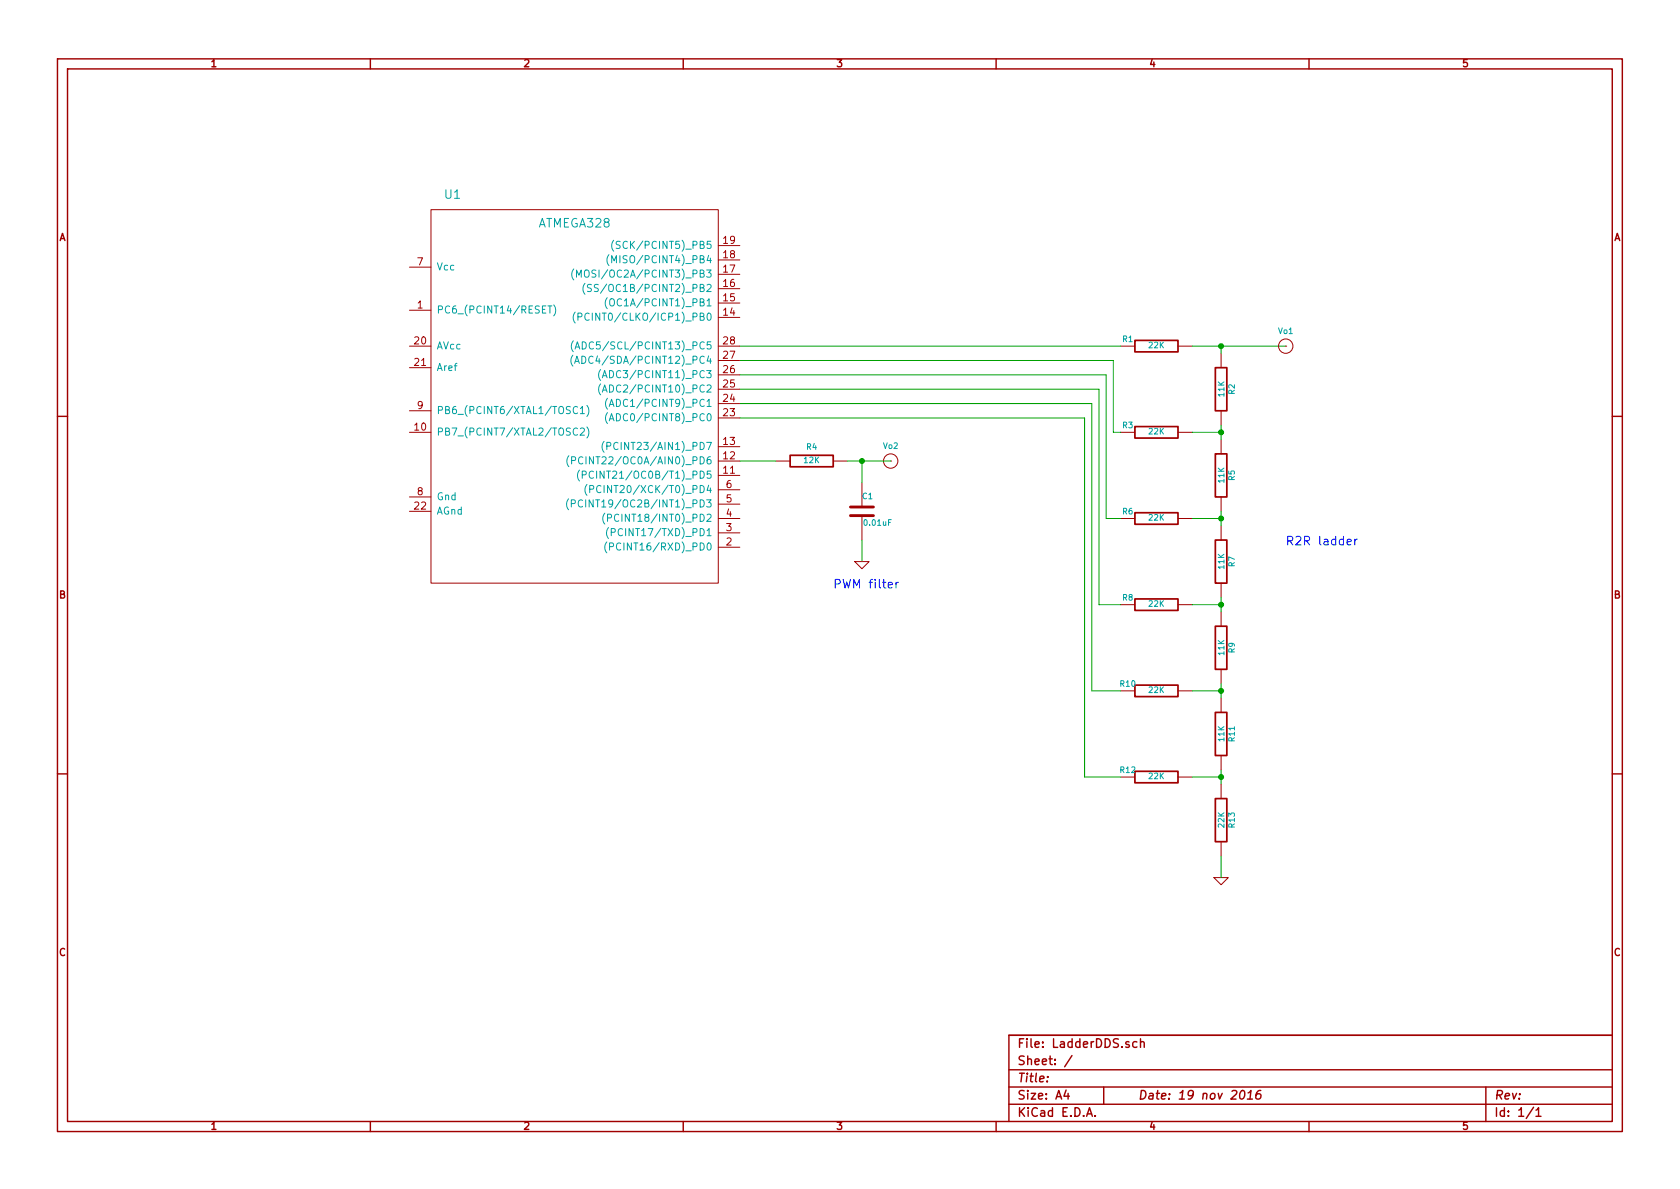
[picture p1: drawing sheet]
<svg xmlns="http://www.w3.org/2000/svg" width="297mm" height="210mm" viewBox="0 0 297 210" stroke-linecap="round" stroke-linejoin="round" font-family="sans-serif">
<g fill="none" stroke="#a00000" stroke-width=".25">
<path d="M10.2 10.4h276.6v189.7h-276.6zM11.9 12.2h273.2v186.1h-273.2zM65.5 10.4v1.8M120.8 10.4v1.8M176.1 10.4v1.8M231.4 10.4v1.8M10.2 73.6h1.7M285.1 73.6h1.7M10.2 136.8h1.7M285.1 136.8h1.7M65.5 198.3v1.8M120.8 198.3v1.8"/>
<path d="M176.1 198.3v1.8M178.4 189.2h106.7M178.4 195.3h106.7M178.4 192.2h106.7M185.2 190.4v.1M188.5 192.8l-.4 1h1M188.8 193.3v1.1M189.5 186.7l-1.3 1.9M192.1 197.4l.5-1.5 .5 1.5M192.3 197h.7M193.6 197.3v.1M195.1 192.2v3.1"/>
<path d="M201 184.3a.48 .48 0 0 0-.6 0v.8l.2 .1 .4-.1M201.7 184.3a.36 .36 0 0 1 .6 .1v.8M201.7 183.7v1.5M219.4 193l.4-.2a.88 .88 0 0 1-.3 1.6l-.3-.3a1.19 1.19 0 0 1 .2-1.1zM220.5 194.4h.9M220.7 193.3l.5-.5-.2 1.6M222.9 192.8a.72 .72 0 0 0-.8 .7l-.1 .6 .3 .3 .5-.2 .1-.6a.49 .49 0 0 0-.8 .1M231.4 198.3v1.8M262.7 192.2v6.1M271.1 195.8l-1.3 2M271.6 196.3l.4-.4v1.5M271.6 197.4h.9"/>
<path d="M285.1 183.1h-106.7v15.2"/>
</g>
<g fill="none" stroke="#a00000" stroke-width=".18">
<path d="M76.2 37.1h50.8v66h-50.8zM72.4 54.9h3.8M72.4 47.2h3.8M127 56.1h3.8M127 53.6h3.8M127 51h3.8M127 48.5h3.8M127 46h3.8M127 43.4h3.8M72.4 72.6h3.8M72.4 76.4h3.8M72.4 61.2h3.8"/>
<path d="M72.4 65h3.8M127 61.2h3.8M127 79h3.8M127 73.9h3.8M127 71.4h3.8M127 68.8h3.8M127 66.3h3.8M127 63.7h3.8M198.1 76.4h2.6M198.1 61.2h2.6M208.3 76.4h2.5M208.3 61.2h2.5"/>
<path d="M215.9 62.5v2.5M215.9 72.6v2.6M215.9 77.7v2.6M227.3 61.2h.1M72.4 87.9h3.8M72.4 90.4h3.8M127 96.8h3.8M127 94.2h3.8M127 91.7h3.8M127 89.1h3.8M127 86.6h3.8M127 84.1h3.8"/>
<path d="M127 81.5h3.8M137.2 81.5h2.5M147.3 81.5h2.6M151.1 99.3h2.6l-1.3 1.3zM152.4 85.3v4.4M152.4 91.2v4.3M157.5 81.5h.1M198.1 91.7h2.6M208.3 91.7h2.5M215.9 87.9v2.5M215.9 93v2.5M198.1 106.9h2.6"/>
<path d="M208.3 106.9h2.5M215.9 103.1v2.6M215.9 108.2v2.5M215.9 118.4v2.5M198.1 122.2h2.6M198.1 137.4h2.6M208.3 122.2h2.5M208.3 137.4h2.5M215.9 123.4v2.6M215.9 133.6v2.5M215.9 138.7v2.5M214.6 155.2h2.6l-1.3 1.3z"/>
<path d="M215.9 148.8v2.6"/>
<circle cx="227.3" cy="61.2" r="1.27"/>
<circle cx="157.5" cy="81.5" r="1.27"/>
</g>
<g fill="none" stroke="#00a0a0" stroke-width=".18">
<path d="M96.9 54.1h.7M97.2 54.1v1.3M97.9 53.9a1.47 1.47 0 0 1 0 1.9M101.4 47.6a1.47 1.47 0 0 0 0 1.9M101.7 55.2a1.47 1.47 0 0 0 0 1.9M101.9 49v-1.3l.5 1 .4-1v1.3M102.2 56h.6v-.5l-.1-.1h-.5v1.2M103.4 50.1a1.47 1.47 0 0 0 0 1.9M104.2 55.5a.5 .5 0 0 0-.7 0 .5 .5 0 0 0-.1 .6 .45 .45 0 0 0 .2 .5 .45 .45 0 0 0 .6-.1M104.6 50.4l-.5-.1-.2 .1 .1 .4 .5 .3 .1 .2-.3 .3-.4-.1M105.8 50.4l-.5-.1-.2 .1 .1 .4 .5 .3 .1 .2-.2 .3-.5-.1M107.4 52.6a1.47 1.47 0 0 0 0 2"/>
<path d="M107.7 45a1.47 1.47 0 0 0 0 2M107.8 53l.3-.2a.45 .45 0 0 1 .5 .5v.4l-.1 .3h-.5a1.02 1.02 0 0 1-.2-1zM108.2 46.5v-1.3l.4 .9 .4-.9v1.3M108.5 42.5a1.47 1.47 0 0 0 0 1.9M109.7 42.7h-.5l-.2 .1v.4l.6 .3 .1 .2-.3 .2h-.5M101.3 62.8a1.47 1.47 0 0 0 0 1.9M101.4 60.3a1.47 1.47 0 0 0 0 1.9M101.6 64.3l.4-1.3 .4 1.3M101.7 61.7l.4-1.3 .4 1.3M101.7 63.9h.6M101.8 61.4h.6M102.1 72a.5 .5 0 0 0-.6 0 .5 .5 0 0 0-.2 .6 .45 .45 0 0 0 .3 .5 .45 .45 0 0 0 .5-.1"/>
<path d="M102.1 75.8a.5 .5 0 0 0-.6 0 .5 .5 0 0 0-.2 .6 .45 .45 0 0 0 .3 .5 .45 .45 0 0 0 .5-.1M102.6 72.3l.4-.4v1.2M102.6 75.8l.5-.1 .2 .4-.8 .9h.8M102.6 73.1h.7M102.9 63a.64 .64 0 0 1 .7 .6 .64 .64 0 0 1-.7 .7zM102.9 60.4a.64 .64 0 0 1 .8 .7 .64 .64 0 0 1-.8 .6zM103.8 71.7a1.47 1.47 0 0 1 0 1.9M103.8 75.5a1.47 1.47 0 0 1 0 1.9M106.2 67.9a1.47 1.47 0 0 0 0 1.9M106.2 65.3a1.47 1.47 0 0 0 0 2M106.5 69.3l.4-1.2 .4 1.2M106.5 66.8l.4-1.3 .4 1.3"/>
<path d="M106.6 69h.6M106.6 66.4h.6M106.8 78a1.47 1.47 0 0 0 0 2M107.3 78.9l.6-.1v-.4l-.1-.2h-.5v1.3M107.4 73a1.47 1.47 0 0 0 0 1.9M107.4 70.4a1.47 1.47 0 0 0 0 2M107.7 74.4l.4-1.3 .5 1.3M107.7 71.9l.4-1.3 .5 1.3M107.8 74.1h.6M107.8 71.5h.6M100.5 88.2a1.47 1.47 0 0 0 0 1.9M100.6 80.6a1.47 1.47 0 0 0 0 1.9"/>
<path d="M101 89h.6l.1-.5-.2-.1h-.5v1.3M101.1 81.4h.6v-.5l-.2-.1h-.4v1.2M102.5 83.1a1.47 1.47 0 0 0 0 2M102.9 84l.7-.1v-.5l-.2-.1h-.5v1.3M103 88.5a.5 .5 0 0 0-.6 0 .5 .5 0 0 0-.2 .6 .45 .45 0 0 0 .3 .5 .45 .45 0 0 0 .5-.1M103 80.9a.5 .5 0 0 0-.6 0 .5 .5 0 0 0-.1 .6 .45 .45 0 0 0 .2 .5 .45 .45 0 0 0 .5-.1M103.8 85.7a1.47 1.47 0 0 0 0 1.9M104.3 86.5h.6v-.5l-.2-.2h-.4v1.3M104.9 83.4a.5 .5 0 0 0-.6 0 .5 .5 0 0 0-.1 .6 .45 .45 0 0 0 .2 .5 .45 .45 0 0 0 .5-.1M106.2 86a.5 .5 0 0 0-.6 0 .5 .5 0 0 0-.1 .6 .45 .45 0 0 0 .2 .5 .45 .45 0 0 0 .5-.1M106.9 90.7a1.47 1.47 0 0 0 0 2M107.3 95.8a1.47 1.47 0 0 0 0 2"/>
<path d="M107.4 91.6l.6-.1 .1-.4-.2-.2h-.5v1.3M107.6 93.3a1.47 1.47 0 0 0 0 1.9M107.8 96.7l.6-.1v-.5l-.1-.1h-.5v1.3M108.1 94.1h.6v-.5l-.1-.1h-.5v1.2"/>
</g>
<g fill="none" stroke="#a00000" stroke-width=".3">
<path d="M200.7 60.2h7.6v2h-7.6zM200.7 75.4h7.6v2.1h-7.6zM214.9 65h2v7.6h-2zM139.7 80.5h7.6v2h-7.6zM200.7 90.7h7.6v2h-7.6zM214.9 80.3h2v7.6h-2zM214.9 95.5h2v7.6h-2zM200.7 105.9h7.6v2h-7.6zM214.9 110.7h2v7.7h-2zM200.7 121.2h7.6v2h-7.6zM200.7 136.4h7.6v2h-7.6zM214.9 126h2v7.6h-2z"/>
<path d="M214.9 141.2h2v7.6h-2z"/>
</g>
<g fill="none" stroke="#00a000" stroke-width=".18">
<path d="M130.8 61.2h67.3M130.8 63.7h66v12.7h1.3M130.8 66.3h64.8v25.4h2.5M130.8 68.8h63.5v38.1h3.8M130.8 71.4h62.2v50.8h5.1M130.8 73.9h61v63.5h6.3M210.8 61.2h16.5M210.8 76.4h5.1M215.9 61.2v1.3M215.9 75.2v2.5M130.8 81.5h6.4M149.9 81.5h7.6"/>
<path d="M152.4 81.5v3.8M152.4 95.5v3.8M210.8 91.7h5.1M215.9 90.4v2.6M210.8 106.9h5.1M215.9 105.7v2.5M210.8 122.2h5.1M210.8 137.4h5.1M215.9 120.9v2.5M215.9 136.1v2.6M215.9 151.4v3.8"/>
</g>
<g fill="#00a000" stroke="#00a000" stroke-width=".25">
<circle cx="215.9" cy="76.4" r=".41"/>
<circle cx="215.9" cy="91.7" r=".41"/>
<circle cx="215.9" cy="106.9" r=".41"/>
<circle cx="215.9" cy="122.2" r=".41"/>
<circle cx="215.9" cy="137.4" r=".41"/>
<circle cx="215.9" cy="61.2" r=".41"/>
<circle cx="152.4" cy="81.5" r=".41"/>
</g>
<path d="M150.4 91.2h4M150.4 89.7h4" fill="none" stroke="#a00000" stroke-width=".51"/>
<path d="M238.2 95.9l.7-.2-.1-.3-.4-.1-.2 .3 .1 .7h.5M239.5 95.3v1.1M240 95.3l-.3 .1-.2 .3M158.4 103v1M158.9 103h-.3l-.2 .3" fill="none" stroke="#00f" stroke-width=".18"/>
<g font-size="2.1" fill="#00a0a0">
<text x="78.7" y="35.2">U1</text>
<text x="95.2" y="40.3">ATMEGA328</text>
</g>
<g font-size="2.1" fill="#00f">
<text x="227.3" y="96.5">R2R ladder</text>
<text x="147.3" y="104.1">PWM filter</text>
</g>
<g font-size="2.1" fill="#a00000">
<text x="179.9" y="185.4">File: LadderDDS.sch</text>
<text x="179.9" y="191.5">Title:</text>
<text x="179.9" y="188.4">Sheet: /</text>
<text x="179.9" y="197.6">KiCad E.D.A.</text>
<text x="179.9" y="194.5">Size: A4</text>
<text x="201.2" y="194.5">Date: 19 nov 2016</text>
<text x="264.2" y="194.5">Rev:</text>
<text x="264.2" y="197.6">Id: 1/1</text>
</g>
<g font-size="1.8" fill="#a00000">
<text x="37.3" y="11.9">1</text>
<text x="92.7" y="11.9">2</text>
<text x="148" y="11.9">3</text>
<text x="203.3" y="11.9">4</text>
<text x="258.6" y="11.9">5</text>
<text x="10.4" y="42.7">A</text>
<text x="73.8" y="47">7</text>
<text x="127.9" y="45.7">18</text>
<text x="127.9" y="43.2">19</text>
<text x="285.3" y="42.7">A</text>
<text x="127.9" y="53.3">15</text>
<text x="127.9" y="50.8">16</text>
<text x="127.9" y="48.3">17</text>
<text x="73.8" y="54.6">1</text>
<text x="127.9" y="55.9">14</text>
<text x="73.3" y="61">20</text>
<text x="73.3" y="64.8">21</text>
<text x="127.9" y="63.5">27</text>
<text x="127.9" y="61">28</text>
<text x="127.9" y="71.1">24</text>
<text x="127.9" y="68.6">25</text>
<text x="127.9" y="66">26</text>
<text x="73.3" y="76.2">10</text>
<text x="73.8" y="72.4">9</text>
<text x="127.9" y="73.7">23</text>
<text x="127.9" y="83.8">11</text>
<text x="127.9" y="81.3">12</text>
<text x="127.9" y="78.7">13</text>
<text x="73.8" y="87.6">8</text>
<text x="128.4" y="88.9">5</text>
<text x="128.4" y="86.4">6</text>
<text x="73.3" y="90.2">22</text>
<text x="128.4" y="94">3</text>
<text x="128.4" y="91.4">4</text>
<text x="128.4" y="96.5">2</text>
<text x="10.4" y="105.9">B</text>
<text x="285.3" y="105.9">B</text>
<text x="10.4" y="169.1">C</text>
<text x="285.3" y="169.1">C</text>
<text x="37.3" y="199.8">1</text>
<text x="92.7" y="199.8">2</text>
<text x="148" y="199.8">3</text>
<text x="203.3" y="199.8">4</text>
<text x="258.6" y="199.8">5</text>
</g>
<g font-size="1.8" fill="#00a0a0">
<text x="77.2" y="47.9">Vcc</text>
<text x="109.1" y="46.6">(MISO/PCINT4)_PB4</text>
<text x="109.9" y="44.1">(SCK/PCINT5)_PB5</text>
<text x="103.7" y="49.1">(MOSI/OC2A/PCINT3)_PB3</text>
<text x="105.8" y="51.7">(SS/OC1B/PCINT2)_PB2</text>
<text x="77.2" y="55.5">PC6_(PCINT14/RESET)</text>
<text x="104.2" y="56.8">(PCINT0/CLKO/ICP1)_PB0</text>
<text x="108.7" y="54.2">(OC1A/PCINT1)_PB1</text>
<text x="77.2" y="61.8">AVcc</text>
<text x="77.2" y="65.7">Aref</text>
<text x="103.6" y="64.4">(ADC4/SDA/PCINT12)_PC4</text>
<text x="103.8" y="61.8">(ADC5/SCL/PCINT13)_PC5</text>
<text x="107.8" y="69.5">(ADC2/PCINT10)_PC2</text>
<text x="107.8" y="66.9">(ADC3/PCINT11)_PC3</text>
<text x="77.2" y="73.3">PB6_(PCINT6/XTAL1/TOSC1)</text>
<text x="77.2" y="77.1">PB7_(PCINT7/XTAL2/TOSC2)</text>
<text x="108.8" y="74.5">(ADC0/PCINT8)_PC0</text>
<text x="108.8" y="72">(ADC1/PCINT9)_PC1</text>
<text x="103.2" y="82.2">(PCINT22/OC0A/AIN0)_PD6</text>
<text x="108.6" y="79.6">(PCINT23/AIN1)_PD7</text>
<text x="77.2" y="88.5">Gnd</text>
<text x="103.4" y="89.8">(PCINT19/OC2B/INT1)_PD3</text>
<text x="105.2" y="84.7">(PCINT21/OC0B/T1)_PD5</text>
<text x="106.3" y="87.2">(PCINT20/XCK/T0)_PD4</text>
<text x="77.2" y="91.1">AGnd</text>
<text x="108.8" y="92.3">(PCINT18/INT0)_PD2</text>
<text x="109.1" y="94.9">(PCINT17/TXD)_PD1</text>
<text x="108.9" y="97.4">(PCINT16/RXD)_PD0</text>
</g>
<g font-size="1.4" fill="#00a0a0">
<text x="226" y="59.1">Vo1</text>
<text x="198.5" y="60.5">R1</text>
<text x="203.1" y="61.6">22K</text>
<text x="216.5" y="70.1" transform="rotate(-90 216.5 70.1)">11K</text>
<text x="218.4" y="69.7" transform="rotate(-90 218.4 69.7)">R2</text>
<text x="198.5" y="75.8">R3</text>
<text x="203.1" y="76.9">22K</text>
<text x="142.2" y="81.9">12K</text>
<text x="142.6" y="79.6">R4</text>
<text x="156.2" y="79.4">Vo2</text>
<text x="152.5" y="88.3">C1</text>
<text x="216.5" y="85.3" transform="rotate(-90 216.5 85.3)">11K</text>
<text x="218.4" y="85" transform="rotate(-90 218.4 85)">R5</text>
<text x="152.9" y="93">0.01uF</text>
<text x="198.5" y="91">R6</text>
<text x="203.1" y="92.1">22K</text>
<text x="216.5" y="100.6" transform="rotate(-90 216.5 100.6)">11K</text>
<text x="218.4" y="100.2" transform="rotate(-90 218.4 100.2)">R7</text>
<text x="198.5" y="106.2">R8</text>
<text x="203.1" y="107.3">22K</text>
<text x="216.5" y="115.8" transform="rotate(-90 216.5 115.8)">11K</text>
<text x="218.4" y="115.4" transform="rotate(-90 218.4 115.4)">R9</text>
<text x="198.1" y="121.5">R10</text>
<text x="203.1" y="122.6">22K</text>
<text x="216.5" y="131.1" transform="rotate(-90 216.5 131.1)">11K</text>
<text x="218.4" y="131.1" transform="rotate(-90 218.4 131.1)">R11</text>
<text x="198.1" y="136.7">R12</text>
<text x="203.1" y="137.8">22K</text>
<text x="216.5" y="146.3" transform="rotate(-90 216.5 146.3)">22K</text>
<text x="218.4" y="146.3" transform="rotate(-90 218.4 146.3)">R13</text>
</g>
</svg>
